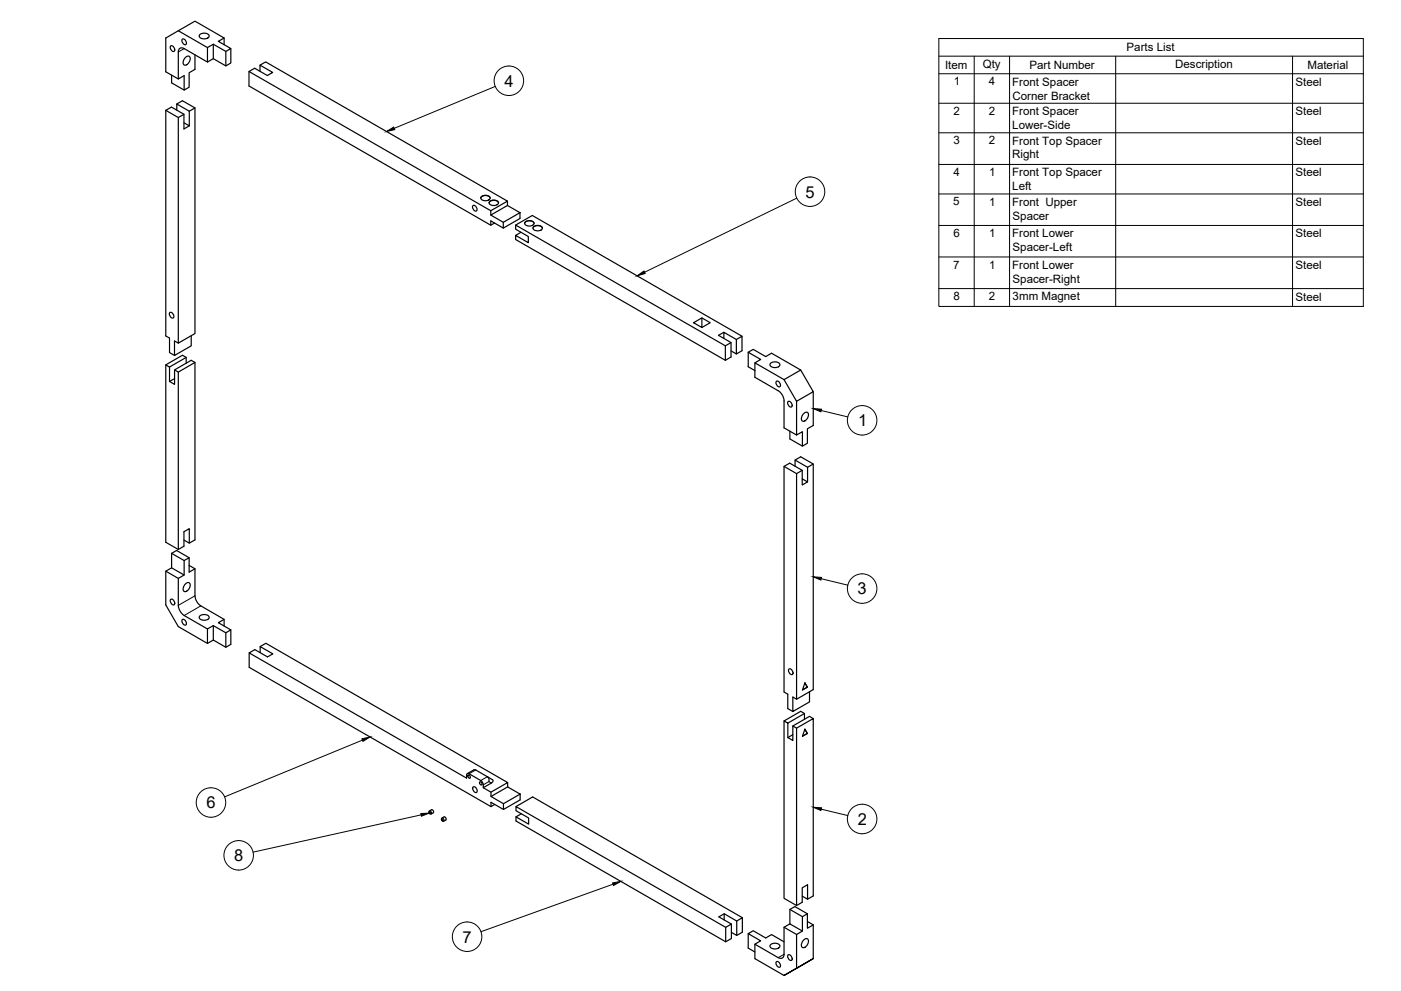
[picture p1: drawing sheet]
<svg xmlns="http://www.w3.org/2000/svg" width="594mm" height="420mm" viewBox="0 0 594 420" stroke-linecap="round" stroke-linejoin="round" font-family="sans-serif">
<!-- layer: Visible -->
<g fill="none" stroke="#000" stroke-width=".51">
<path d="M72.5 19.4a1.57 1.57 0 0 1 1.3 2.4 1.57 1.57 0 0 1-1.3-2.4zM75.6 13l12.4 7.2 2.4-1.4 5.4 3 2.1-1.2-5.3-3.1 2.4-1.4M77.4 16.5a1.57 1.57 0 0 1 1.4 2.4 1.57 1.57 0 0 1-1.4-2.4zM84.7 14.7a2.82 2.82 0 0 1 4 .4 2.31 2.31 0 0 1-3.6 1l-.6-.6zM90.4 18.8v6.1M95 18.9v-2.8l-12.3-7.1-12.4 7.1v14.3l5.3 3.1M72.8 31.9v3.2l5.3 3.1M78.7 24.3a1.17 1.17 0 0 1 1.8-.2 1.17 1.17 0 0 1 0 1.7l-.6 1a1.24 1.24 0 0 1-1.8 .7 1.24 1.24 0 0 1-.3-1.9zM88 20.2v6.1M95.8 21.8v6.1M97.9 20.6v6.1l-2.1 1.2-5.4-3-2.4 1.4-10.5-6a1.45 1.45 0 0 0-1.9 1.7v11.5l2.5-1.4v6.1l2.1-1.2v-6.2l2.5-1.4v-6.2M105.6 30.3v6.1l102.5 59.1 1.6-.9"/>
<path d="M110.3 27.6l2.3-1.4 102.6 59.1-7.1 4-102.5-59 2.4-1.4 5.4 3.1 2.2-1.3-5.3-3.1v2.6M70.3 46.8v95.6l1.6 .9v6.2l2.1 1.2M75 46.7v-2.6l5.3 3.1M75 44.1l2.4-1.4 5.3 3.1M75.6 49.8l-5.3-3 2.4-1.4 5.3 3.1v6.2l2.3-1.3M80.3 47.2v6.2l-2.3-1.4M80.3 47.2l2.4-1.4v95.6l-7.1 4.1v-95.7l2.4-1.3M200.6 87.1a1.57 1.57 0 0 1 1.4 2.4 1.57 1.57 0 0 1-1.4-2.4zM203.9 84a2.35 2.35 0 0 1 4 0M204.1 83.4a2.31 2.31 0 0 1 3.7 .7 2.49 2.49 0 0 1-3.9 0zM207.4 86a2.35 2.35 0 0 1 4 0M207.6 85.5a2.31 2.31 0 0 1 3.8 .7 2.49 2.49 0 0 1-4 0z"/>
<path d="M208.1 91.2l7.1-4.1 5.3 3.1-7.1 4.1zM208.1 89.3v1.9M213.4 94.3v2.4M215.2 85.3v1.8M218.7 95.4l7-4 88.9 51.2M220.5 90.2v2.4l-7.1 4.1-5.3-3.1v1.9M220.9 98.5l-2.2 1.3M222.5 94.7a2.35 2.35 0 0 1 4 0M222.7 94.2a2.31 2.31 0 0 1 3.7 .7 2.49 2.49 0 0 1-3.9 0zM226 96.8a2.35 2.35 0 0 1 4 0M226.2 96.2a2.31 2.31 0 0 1 3.8 .7 2.49 2.49 0 0 1-4 0zM72.1 132.5a1.57 1.57 0 0 1 1.4 2.3 1.57 1.57 0 0 1-1.4-2.3z"/>
<path d="M294.1 136.8l3.5-2v4.1zM297.6 134.8l3.6 2-3.6 2.1M70.3 154.7l1.6 .9v6.1l2.1 1.3v-6.2l1.6 1v75.2M74 156.8l7.1-4 1.6 .9v75.2l-2.4 1.4-2.3-1.3M79 154v-2.5l-1.6-.9-7.1 4.1v75.2l5.3 3.1 2.4-1.4v-6.2l2.3-1.3v6.2M79 151.5l-7.1 4.1M81.1 142.3v4.3l-7.1 4.1v-6.1l1.6 .9M82.7 153.7l-7.1 4.1M306.9 140.9l-2.2 1.3 5.3 3v6.2l-2.4 1.4-88.9-51.2v-1.8l5.3 3.1v-2.6l-5.3-3.1v-1.8l88.9 51.2M306.9 143.5v-2.6l5.4 3v6.2M310 145.2l-2.4 1.4v6.2M312.3 143.9l2.3-1.3v6.1l-2.3 1.4-2.3-1.3"/>
<path d="M317.3 149.4v6.1l2.8 1.6M320.1 153.8v6.2l9.9 5.7 1.5 1.5 1 2.7v11.5l5.3 3M326.7 154.1a2.82 2.82 0 0 1 4 .3 2.31 2.31 0 0 1-3.6 1.1l-.6-.7zM339.5 156.9l-12.3-7.1-2.5 1.4-5.3-3.1-2.1 1.3 5.3 3-2.5 1.4 12.4 7.2M74 160.5l-2.1 1.2M329.3 161.6a1.57 1.57 0 0 1 1.4 2.4 1.57 1.57 0 0 1-1.4-2.4zM332.5 161l7-4.1 5.3 9.2-7 4zM334.3 170.2a1.57 1.57 0 0 1 1.3 2.3 1.57 1.57 0 0 1-1.3-2.3zM340.9 175.2a1.17 1.17 0 0 1 1.8-.1 1.17 1.17 0 0 1-.1 1.7l-.5 1a1.24 1.24 0 0 1-1.8 .7 1.24 1.24 0 0 1-.3-1.9zM344.8 166.1v14.3l-2.4 1.4v6.1l-2.1 1.2v-6.1l-2.5 1.4v-14.3M332.5 197.7l5.3 3.1v95.7M334.9 182.8v3.3l5.4 3"/>
<path d="M337.1 197.7v-2.6l5.3 3M337.1 195.1l2.4-1.4 5.3 3-2.4 1.4M340.2 199.4l-2.4 1.4M342.4 198.1v6.2l-2.2-1.3M344.8 196.7v95.7l-7 4.1-1.6-1v6.2l7.1-4.1v-4.3M342.4 204.3l-2.2 1.3v-6.2l-5.3-3-2.4 1.3v95.7l1.6 .9v6.1l2.1 1.3M72.8 234.6l5.3 3.1M80.2 239.7l2.5 1.5v11.4l.9 2.8 1.6 1.5 9.8 5.7v2.8M80.2 236.5l-5.3-3.1-2.1 1.2v6.1l-2.5 1.5v14.3l5.3 9.2 12.4 7.1 2.4-1.4 5.4 3 2.1-1.2v-6.1M70.3 242.2l5.3 3M72.5 254.1a1.57 1.57 0 0 1 1.3 2.3 1.57 1.57 0 0 1-1.3-2.3zM72.8 240.7l5.3 3.1"/>
<path d="M78.7 247.5a1.17 1.17 0 0 1 1.8-.2 1.17 1.17 0 0 1 0 1.7l-.6 1a1.24 1.24 0 0 1-1.8 .7 1.24 1.24 0 0 1-.3-1.9zM82.7 241.2l-2.5 1.4v-6.1l-2.1 1.2v6.1l-2.5 1.4 .1 12.1 .8 2.1 1.6 1.5M77.4 262.6a1.57 1.57 0 0 1 1.4 2.4 1.57 1.57 0 0 1-1.4-2.4zM78.1 261l9.9 5.7 2.4-1.5M84.7 261.2a2.82 2.82 0 0 1 4 .4 2.31 2.31 0 0 1-3.6 1l-.6-.7zM88 266.7v6.1M90.4 265.2v6.2M95 262.6l-2.4 1.4 5.3 3.1-2.1 1.2-5.4-3.1M95.8 268.3v6.1M105.7 276.8v6.1l102.5 59.1 1.6-.9M110.3 276.7v-2.6l5.4 3.1-2.3 1.3-5.3-3.1-2.4 1.4 92.1 53.1 .1-1.6 .4-.4 .6 .2 5.3 3.1 .7 1.1v1.7l4.1-2.6-.2-.9-2.1-1.2M110.3 274.1l2.4-1.4 102.6 59.1-7.1 4.1-3.3-1.9"/>
<path d="M334.6 283.6a1.57 1.57 0 0 1 1.4 2.4 1.57 1.57 0 0 1-1.4-2.4zM341.3 289.6l1.1 1.8M341.3 289.5l1.1 1.9-2.1 1.2zM342.3 291.3l-2 1.2M332.5 305.7l1.6 .9v6.1l2.1 1.2v-6.1l1.6 .9v75.2l-5.3-3zM336.2 311.5l-2.1 1.2M337.8 308.7l7-4v75.2l-2.4 1.3M341.1 304.9v-2.4l-1.6-.9-7 4.1M341.1 302.5l-7 4.1M341.3 309.2l1.1 1.8M341.3 309.1l1.1 1.9-2.1 1.2zM342.3 310.9l-2 1.2"/>
<path d="M344.8 304.7l-1.5-1-7.1 4.1M198.4 328.7a.77 .77 0 0 1 .9 .4 .77 .77 0 0 1-.1 .9l-.7-.5zM200.7 333.6a1.57 1.57 0 0 1 1.4 2.4 1.57 1.57 0 0 1-1.4-2.4zM200.8 326.5l-2.6 1.5M200.8 326.4h.9l5 2.9M203.4 331.5a.77 .77 0 0 1 .9 .4 .77 .77 0 0 1-.2 .9l-.6-.4zM206.7 329.3l.5 .7 .1 1.4M208.2 337.7l7.1-4.1 5.3 3.1-7.1 4zM208.2 335.9v1.8M215.3 331.8v1.8M220.6 336.7v2.4l-7.1 4.1-5.3-3.1v1.9M182 343.9l1-.6a.87 .87 0 0 1 .7 1.3l-1.3 .5-.5-.7z"/>
<path d="M189 347.6a.87 .87 0 0 0-.7-1.3l-1.1 .7 .1 .8 .7 .4 1-.5M213.5 340.7v2.5M218.8 342l7.1-4.1 88.9 51.2M221.1 345l-2.3 1.3M340.2 379.9l2.2 1.3v-6.1l-2.2 1.3v6.1l-2.4 1.4M307.1 387.4l-2.3 1.3 5.3 3.1v6.1l-2.4 1.4-88.9-51.2v-1.8l5.4 3.1v-2.6l-5.4-3.1v-1.7l88.9 51.2M307.1 390v-2.6l5.3 3.1v6.1M310.1 391.8l-2.4 1.4v6.1M312.4 390.5l2.4-1.4v6.1l-2.4 1.4-2.3-1.3M317.3 395.8v6.2l2.8 1.6M332.5 393.1l5.3 3.1M334.9 391.7l-2.4 1.4-.1 12.1a1.46 1.46 0 0 1-2.4 .8l-9.9-5.7 2.5-1.4-5.3-3.1 2.1-1.2 5.3 3.1 2.5-1.5 5.3 3.1"/>
<path d="M334.9 391.7l5.4 3.1M334.9 385.6l5.4 3M340.9 398.4a1.17 1.17 0 0 1 1.8-.2 1.17 1.17 0 0 1-.1 1.8l-.5 .9a1.24 1.24 0 0 1-1.8 .8 1.24 1.24 0 0 1-.3-2zM342.4 390.7l2.4 1.4v14.3M342.4 387.4l-5.3-3-2.2 1.2v6.1M344.8 392.1l-2.4 1.5v-6.2l-2.1 1.2v6.2l-2.5 1.4v14.3M320.1 400.3v6.1l12.4 7.2M326.7 400.6a2.82 2.82 0 0 1 4 .3 2.31 2.31 0 0 1-3.6 1.1l-.6-.7zM329.3 407.7a1.57 1.57 0 0 1 1.4 2.3 1.57 1.57 0 0 1-1.4-2.3zM332.5 413.6l12.3-7.2zM334.3 404.8a1.57 1.57 0 0 1 1.3 2.4 1.57 1.57 0 0 1-1.3-2.4z"/>
</g>
<!-- layer: Visible Narrow -->
<path d="M78.1 20.6l-2.5 1.4M82.7 252.6l-7.1 4.1M85.2 256.9l-7.1 4.1M201.7 326.5l-2.8 1.6M206.7 329.3l-2.8 1.6M208.3 332l-1-.6-2.4 1.4M182 344.2l.5 .1 .1 .6-.5-.1zM182.1 343.8a.87 .87 0 0 1 .8 1.3M187.3 347.2l.5 .2 .1 .6-.5-.1zM187.4 346.9a.87 .87 0 0 1 .8 1.3M332.5 404.6l-2.5 1.4" fill="none" stroke="#000" stroke-width=".42"/>
<!-- layer: Parts Lists -->
<g fill="none" stroke="#000" stroke-width=".42">
<path d="M398.1 16.3h180v113.6h-180zM398.1 23.8h180M398.1 31.3h180M413.1 23.8v106.1M428.1 23.8v106.1M473.1 23.8v106.1M548.1 23.8v106.1M398.1 43.8h180M398.1 56.3h180M398.1 69.7h180M398.1 82.2h180M398.1 95.6h180"/>
<path d="M398.1 108.9h180M398.1 122.4h180"/>
</g>
<!-- layer: Balloons -->
<g fill="none" stroke="#000" stroke-width=".42">
<path d="M210 36.6l-42.8 17.8M337.9 84l-64.6 31.4M348.2 174.1l11.3 2.7M348.2 245.4l11.3 2.7M153.7 313.8l-58.5 24.1M178.6 345.5l-71.3 15.8M348.2 343.1l11.3 2.7M259.9 374.9l-56 20.1"/>
<circle cx="215.8" cy="34.2" r="6.3"/>
<circle cx="343.5" cy="81.3" r="6.3"/>
<circle cx="365.6" cy="178.2" r="6.3"/>
<circle cx="365.6" cy="249.5" r="6.3"/>
<circle cx="89.5" cy="340.2" r="6.3"/>
<circle cx="365.6" cy="347.2" r="6.3"/>
<circle cx="101.2" cy="362.6" r="6.3"/>
<circle cx="198.1" cy="397.1" r="6.3"/>
</g>
<path d="M163.9 55.8l3-1.9 .5 1.1zM270.2 116.9l2.9-2 .5 1.1zM344.8 173.2l3.6 .3-.3 1.1zM344.8 244.6l3.6 .2-.3 1.1zM153.5 313.2l3.4-.7-3 1.8zM178.5 344.9l3.5-.2-3.3 1.4zM344.8 342.2l3.6 .3-.3 1.1zM259.8 374.3l3.4-.6-3 1.7z" fill="#000" stroke="#000" stroke-width=".42"/>
<g font-size="7">
<text x="214" y="36.7">4</text>
<text x="341.5" y="83.7">5</text>
<text x="363.9" y="180.7">1</text>
<text x="363.6" y="252">3</text>
<text x="87.5" y="342.7">6</text>
<text x="363.7" y="349.8">2</text>
<text x="99.3" y="365.1">8</text>
<text x="196.1" y="399.6">7</text>
</g>
<g font-size="4.9">
<text x="477.7" y="21.8">Parts List</text>
<text x="400.8" y="29.3">Item</text>
<text x="416.7" y="28.8">Qty</text>
<text x="436.5" y="29.3">Part Number</text>
<text x="498.3" y="28.8">Description</text>
<text x="554.4" y="29.3">Material</text>
<text x="404.4" y="36.2">1</text>
<text x="419.3" y="36.2">4</text>
<text x="429.2" y="36.3">Front Spacer</text>
<text x="549.4" y="36.3">Steel</text>
<text x="429.4" y="42.2">Corner Bracket</text>
<text x="404.3" y="48.7">2</text>
<text x="419.3" y="48.7">2</text>
<text x="429.2" y="48.8">Front Spacer</text>
<text x="549.4" y="48.8">Steel</text>
<text x="429.2" y="54.7">Lower-Side</text>
<text x="404.3" y="61.2">3</text>
<text x="419.3" y="61.2">2</text>
<text x="429.2" y="61.4">Front Top Spacer</text>
<text x="549.4" y="61.4">Steel</text>
<text x="429.2" y="67.2">Right</text>
<text x="404.3" y="74.6">4</text>
<text x="419.4" y="74.6">1</text>
<text x="429.2" y="74.8">Front Top Spacer</text>
<text x="549.4" y="74.8">Steel</text>
<text x="429.2" y="80.7">Left</text>
<text x="404.2" y="87.1">5</text>
<text x="419.4" y="87.1">1</text>
<text x="429.2" y="87.2">Front Upper</text>
<text x="549.4" y="87.3">Steel</text>
<text x="429.4" y="93.1">Spacer</text>
<text x="404.3" y="100.5">6</text>
<text x="419.4" y="100.5">1</text>
<text x="429.2" y="100.6">Front Lower</text>
<text x="549.4" y="100.6">Steel</text>
<text x="429.4" y="106.5">Spacer-Left</text>
<text x="404.2" y="113.9">7</text>
<text x="419.4" y="113.9">1</text>
<text x="429.2" y="114">Front Lower</text>
<text x="429.4" y="119.8">Spacer-Right</text>
<text x="549.4" y="114">Steel</text>
<text x="404.3" y="127.3">8</text>
<text x="419.3" y="127.3">2</text>
<text x="429.4" y="127.4">3mm Magnet</text>
<text x="549.4" y="127.4">Steel</text>
</g>
</svg>
